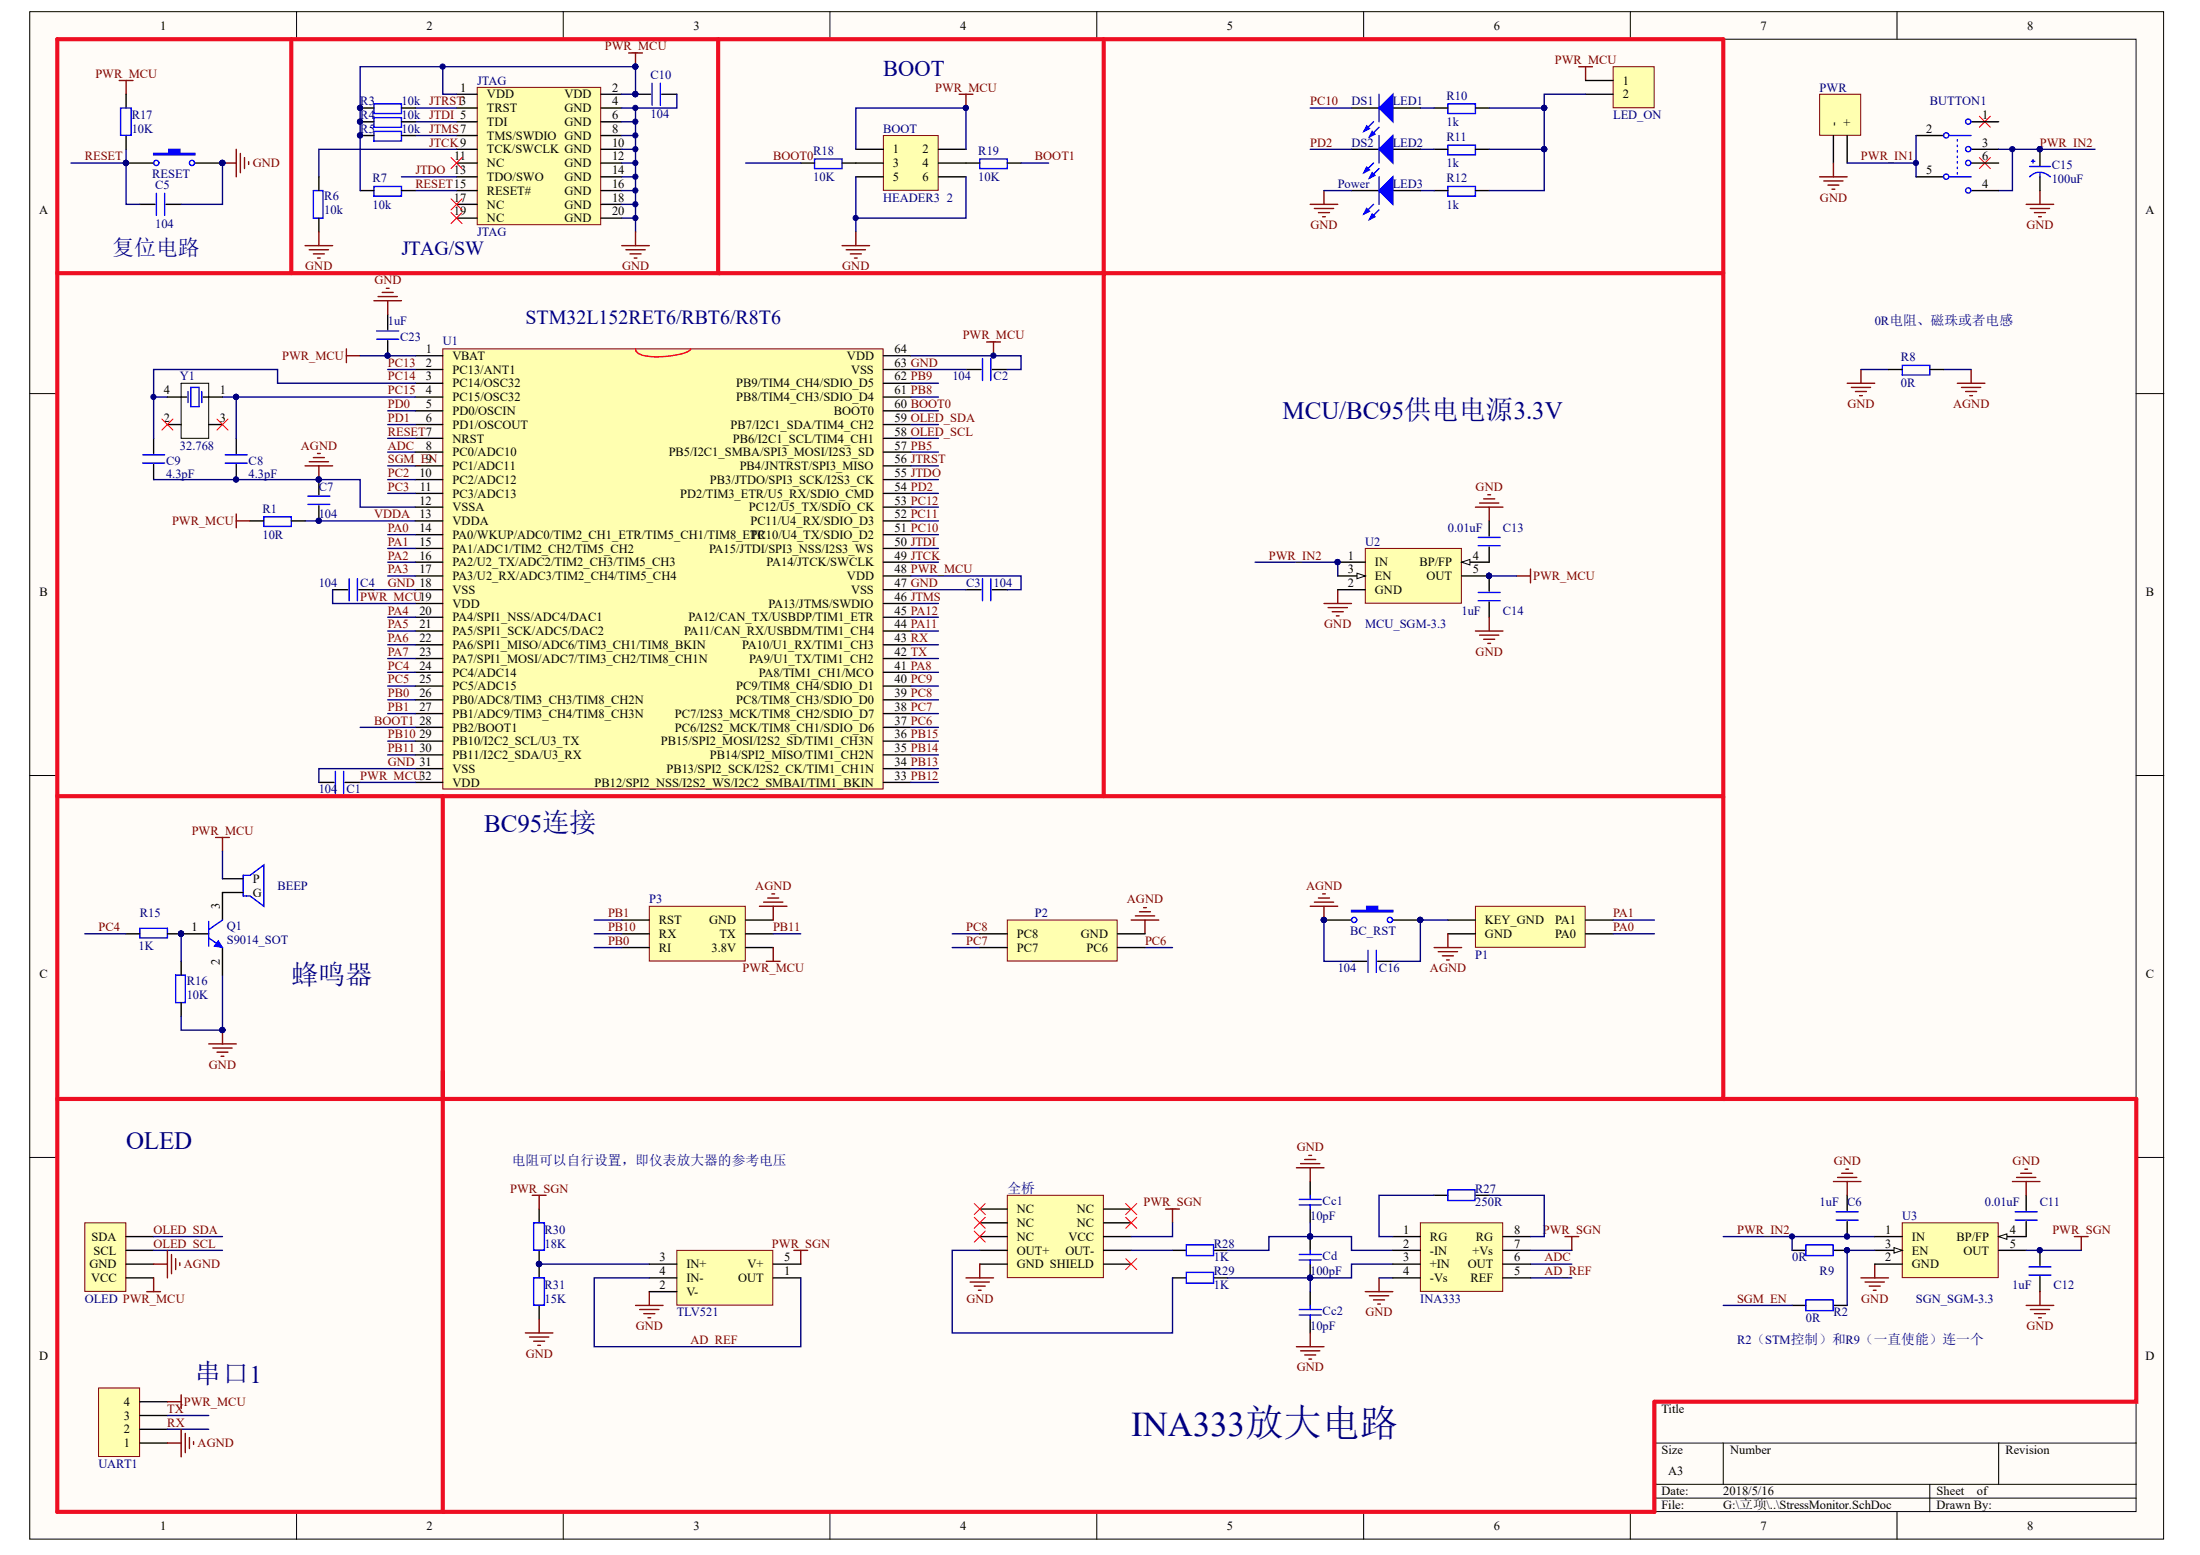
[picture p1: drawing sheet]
# Altium project PCB_Project2.PrjPCB
1 sheet, 66 parts. Net scope: global (net labels, ports and power ports of the same name join across sheets).
Board file: StressMonitor.PcbDoc

## Sheet StressMonitor.SchDoc
size A3

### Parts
BC_RST  SW-PB  [SW_PB2_A2]  (value not drawn)
BEEP  BEEP  [Beep]
BOOT  HEADER3×2  [HDR2X3]
BUTTON1  SW-DPDT1  [SWITCH_B2]  (value not drawn)
C1  104  [C-RAD-0603]
C2  104  [C-RAD-0603]
C3  104  [C-RAD-0603]
C4  104  [C-RAD-0603]
C5  104  [C-RAD-0603]
C6  1uF  [C-RAD-0603]
C7  104  [C-RAD-0603]
C8  4.3pF  [C-RAD-0603]
C9  4.3pF  [C-RAD-0603]
C10  104  [C-RAD-0603]
C11  0.01uF  [C-RAD-0603]
C12  1uF  [C-RAD-0603]
C13  0.01uF  [C-RAD-0603]
C14  1uF  [C-RAD-0603]
C15  100uF  [C-RB-S6]
C16  104  [C-RAD-0603]
C23  1uF  [C-RAD-0603]
Cc1  value 10pF  [C-RAD-0603]  (hidden comment: Cap)
Cc2  value 10pF  [C-RAD-0603]  (hidden comment: Cap)
Cd  value 100pF  [C-RAD-0603]  (hidden comment: Cap)
DS1  LED1  [SMDLED]
DS2  LED2  [SMDLED]
INA333  AD620  [MSOP-MS8_M]  (value not drawn)
JTAG  JTAG  [JTAG_20]
LED_ON  Header 2  [HDR2X1_A]  (value not drawn)
OLED  OLED  [HDR4X1_A]  (value not drawn)
P1  BC95_P1  [HDR2X2_A]  (value not drawn)
P2  BC95_P2  [HDR2X2_A]  (value not drawn)
P3  BC95_P3  [HDR3X2]  (value not drawn)
Power  LED3  [SMDLED]
PWR  Header 2  [HDR2X1_A]  (value not drawn)
Q1  S9014_SOT  [SOT-23]
R1  10R  [0805-1]
R2  NC: 0R  [0805-1]  (hidden comment: Res1)
R3  10k  [0805-1]
R4  10k  [0805-1]
R5  10k  [0805-1]
R6  10k  [0805-1]
R7  10k  [0805-1]
R8  0R  [0805-1]
R9  NC: 0R  [0805-1]  (hidden comment: Res1)
R10  1k  [0805-1]
R11  1k  [0805-1]
R12  1k  [0805-1]
R15  1K  [0805-1]
R16  10K  [0805-1]
R17  10K  [0805-1]
R18  10K  [0805-1]
R19  10K  [0805-1]
R27  value 250R  [0805-1]  (hidden comment: 正式)
R28  value 1K  [0805-1]  (hidden comment: Res1)
R29  value 1K  [0805-1]  (hidden comment: Res1)
R30  value 18K  [0805-1]
R31  value 15K  [0805-1]
RESET  SW-PB  [SW_PB2_A2]  (value not drawn)
TLV521  TLV521  [DCK-5]  (value not drawn)
U1  STM32L152RET6/RBT6/R8T6  [LQFP-64]
U2  SGM2036  [SOT23-5]  (value not drawn)
U3  SGM2036  [SOT23-5]  (value not drawn)
UART1  Header 4  [HDR4X1_A]  (value not drawn)
Y1  value 32.768  [XTAL_8x3.8]  (hidden comment: XTAL_8x3.8)
全桥  连接全桥  [HDR5*2_2mm]  (value not drawn)

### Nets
AGND: BC_RST.1 C7.2 C8.1 C9.1 C16.1 OLED.2(GND) P1.2(GND) P2.4(GND) P3.6(GND) R8.2 U1.12(VSSA) UART1.1
GND: BOOT.5 BOOT.6 C1.1 C2.1 C3.1 C4.2 C5.2 C6.2 C10.2 C11.2 C12.1 C13.2 C14.1 C15.2(GND) C23.1 Cc1.2 Cc2.1 INA333.4(-Vs) JTAG.4(GND) JTAG.6(GND) JTAG.8(GND) JTAG.10(GND) JTAG.12(GND) JTAG.14(GND) JTAG.16(GND) JTAG.18(GND) JTAG.20(GND) Power.2(K) PWR.1(-) Q1.2(E) R6.2 R8.1 R16.2 R31.1 RESET.2 TLV521.2(V-) U1.18(VSS) U1.31(VSS) U1.47(VSS) U1.63(VSS) U2.2(GND) U3.2(GND) 全桥.9(GND)
PWR_MCU: BEEP.1(P) BOOT.1 BOOT.2 C1.2 C2.2 C3.2 C4.1 C10.1 C14.2 C23.2 JTAG.1(VDD) JTAG.2(VDD) LED_ON.1 OLED.1(VCC) P3.4(3.8V) R1.1 R3.1 R4.1 R5.1 R7.1 R17.2 U1.1(VBAT) U1.19(VDD) U1.32(VDD) U1.48(VDD) U1.64(VDD) U2.5(OUT) UART1.4
PWR_SGN: C12.2 INA333.7(+Vs) R30.2 TLV521.5(V+) U3.5(OUT) 全桥.6(VCC)
AD_REF: INA333.5(REF) TLV521.1(OUT) TLV521.4(IN-)
ADC: INA333.6(OUT) U1.8(PC0/ADC10)
BOOT0: R18.1 U1.60(BOOT0)
BOOT1: R19.2 U1.28(PB2/BOOT1)
JTCK: JTAG.9(TCK/SWCLK) R6.1 U1.49(PA14/JTCK/SWCLK)
JTDI: JTAG.5(TDI) R4.2 U1.50(PA15/JTDI/SPI3_NSS/I2S3_WS)
JTDO: JTAG.13(TDO/SWO) U1.55(PB3/JTDO/SPI3_SCK/I2S3_CK)
JTMS: JTAG.7(TMS/SWDIO) R5.2 U1.46(PA13/JTMS/SWDIO)
JTRST: JTAG.3(TRST) R3.2 U1.56(PB4/JNTRST/SPI3_MISO)
OLED_SCL: OLED.3(SCL) U1.58(PB6/I2C1_SCL/TIM4_CH1)
OLED_SDA: OLED.4(SDA) U1.59(PB7/I2C1_SDA/TIM4_CH2)
PA0: P1.3(PA0) U1.14(PA0/WKUP/ADC0/TIM2_CH1_ETR/TIM5_CH1/TIM8_ETR)
PA1: P1.4(PA1) U1.15(PA1/ADC1/TIM2_CH2/TIM5_CH2)
PA2: U1.16(PA2/U2_TX/ADC2/TIM2_CH3/TIM5_CH3)
PA3: U1.17(PA3/U2_RX/ADC3/TIM2_CH4/TIM5_CH4)
PA4: U1.20(PA4/SPI1_NSS/ADC4/DAC1)
PA5: U1.21(PA5/SPI1_SCK/ADC5/DAC2)
PA6: U1.22(PA6/SPI1_MISO/ADC6/TIM3_CH1/TIM8_BKIN)
PA7: U1.23(PA7/SPI1_MOSI/ADC7/TIM3_CH2/TIM8_CH1N)
PA8: U1.41(PA8/TIM1_CH1/MCO)
PA11: U1.44(PA11/CAN_RX/USBDM/TIM1_CH4)
PA12: U1.45(PA12/CAN_TX/USBDP/TIM1_ETR)
PB0: P3.3(RI) U1.26(PB0/ADC8/TIM3_CH3/TIM8_CH2N)
PB1: P3.1(RST) U1.27(PB1/ADC9/TIM3_CH4/TIM8_CH3N)
PB5: U1.57(PB5/I2C1_SMBA/SPI3_MOSI/I2S3_SD)
PB8: U1.61(PB8/TIM4_CH3/SDIO_D4)
PB9: U1.62(PB9/TIM4_CH4/SDIO_D5)
PB10: P3.2(RX) U1.29(PB10/I2C2_SCL/U3_TX)
PB11: P3.5(TX) U1.30(PB11/I2C2_SDA/U3_RX)
PB12: U1.33(PB12/SPI2_NSS/I2S2_WS/I2C2_SMBAI/TIM1_BKIN)
PB13: U1.34(PB13/SPI2_SCK/I2S2_CK/TIM1_CH1N)
PB14: U1.35(PB14/SPI2_MISO/TIM1_CH2N)
PB15: U1.36(PB15/SPI2_MOSI/I2S2_SD/TIM1_CH3N)
PC2: U1.10(PC2/ADC12)
PC3: U1.11(PC3/ADC13)
PC4: R15.2 U1.24(PC4/ADC14)
PC5: U1.25(PC5/ADC15)
PC6: P2.3(PC6) U1.37(PC6/I2S2_MCK/TIM8_CH1/SDIO_D6)
PC7: P2.2(PC7) U1.38(PC7/I2S3_MCK/TIM8_CH2/SDIO_D7)
PC8: P2.1(PC8) U1.39(PC8/TIM8_CH3/SDIO_D0)
PC9: U1.40(PC9/TIM8_CH4/SDIO_D1)
PC10: DS1.2(K) U1.51(PC10/U4_TX/SDIO_D2)
PC11: U1.52(PC11/U4_RX/SDIO_D3)
PC12: U1.53(PC12/U5_TX/SDIO_CK)
PC13: U1.2(PC13/ANT1)
PC14: C9.2 U1.3(PC14/OSC32) Y1.4(OSC1)
PC15: C8.2 U1.4(PC15/OSC32) Y1.1(OSC2)
PD0: U1.5(PD0/OSCIN)
PD1: U1.6(PD1/OSCOUT)
PD2: DS2.2(K) U1.54(PD2/TIM3_ETR/U5_RX/SDIO_CMD)
PWR_IN1: BUTTON1.2 BUTTON1.5 PWR.2(+)
PWR_IN2: BUTTON1.3 BUTTON1.4 C6.1 C15.1(VCC) R9.2 U2.1(IN) U2.3(EN) U3.1(IN)
RESET: C5.1 JTAG.15(RESET#) R7.2 R17.1 RESET.1 U1.7(NRST)
RX: U1.43(PA10/U1_RX/TIM1_CH3) UART1.2
SGM_EN: R2.1 U1.9(PC1/ADC11)
TX: U1.42(PA9/U1_TX/TIM1_CH2) UART1.3
VDDA: C7.1 R1.2 U1.13(VDDA)
NetBC_RST_2: BC_RST.2 C16.2 P1.1(KEY_GND)
NetBEEP_2: BEEP.2(G) Q1.3(C)
NetBOOT_3: BOOT.3 R18.2
NetBOOT_4: BOOT.4 R19.1
NetC11_1: C11.1 U3.4(BP/FP)
NetC13_1: C13.1 U2.4(BP/FP)
NetCc1_1: Cc1.1 Cd.2 INA333.2(-IN) R28.2
NetCc2_2: Cc2.2 Cd.1 INA333.3(+IN) R29.2
NetDS1_1: DS1.1(A) R10.1
NetDS2_1: DS2.1(A) R11.1
NetINA333_1: INA333.1(RG) R27.1
NetINA333_8: INA333.8(RG) R27.2
NetLED_ON_2: LED_ON.2 R10.2 R11.2 R12.2
NetPower_1: Power.1(A) R12.1
NetQ1_1: Q1.1(B) R15.1 R16.1
NetR2_2: R2.2 R9.1 U3.3(EN)
NetR28_1: R28.1 全桥.8(OUT-)
NetR29_1: R29.1 全桥.7(OUT+)
NetR30_1: R30.1 R31.2 TLV521.3(IN+)

Not connected (* = marked no-connect by the designer): BUTTON1 1 6; JTAG 11(NC)* 17(NC)* 19(NC)*; Y1 2(NC)* 3(NC)*; 全桥 1(NC)* 2(NC)* 3(NC)* 4(NC)* 5(NC)* 10(SHIELD)*

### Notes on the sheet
- BOOT
- (near C5) 复位电路
- JTAG/SW
- (near R8) 0R电阻、磁珠或者电感
- MCU/BC95供电电源3.3V
- (near U2) MCU_SGM-3.3
- (near U1) BC95连接
- 蜂鸣器
- OLED
- 电阻可以自行设置，即仪表放大器的参考电压
- (near R2) R2（STM控制）和R9（一直使能）连一个
- (near U3) SGN_SGM-3.3
- 串口1
- INA333放大电路
